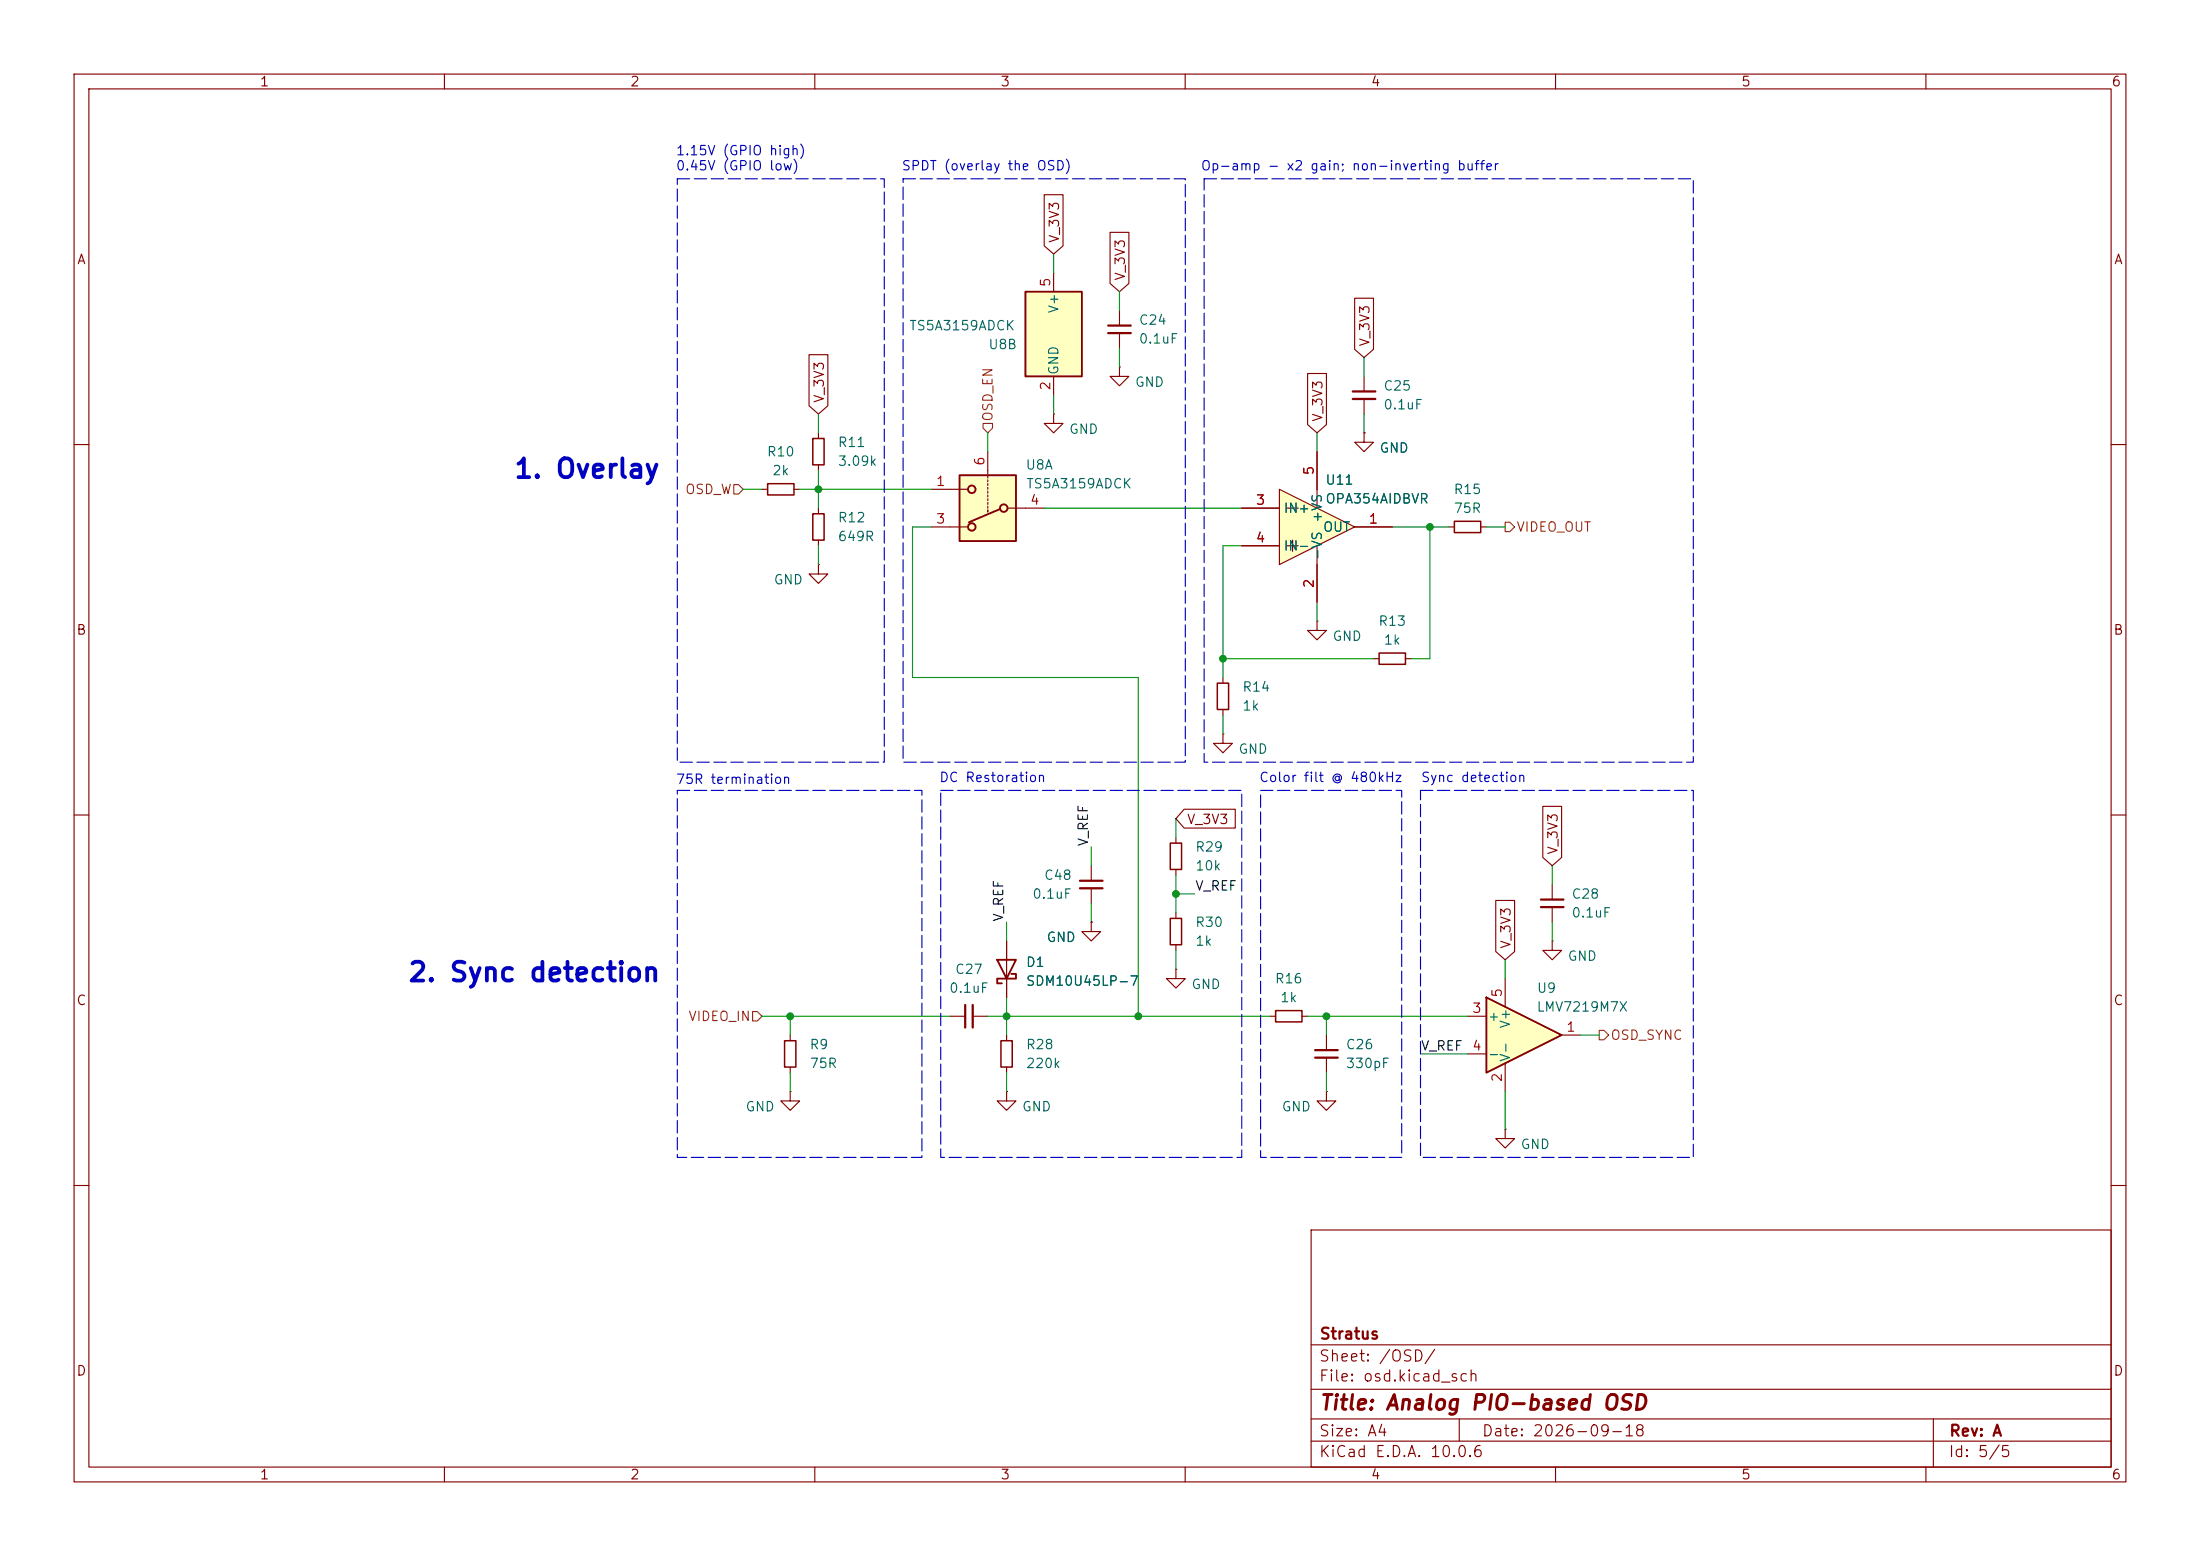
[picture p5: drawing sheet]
<svg xmlns="http://www.w3.org/2000/svg" width="297mm" height="210mm" viewBox="0 0 297 210" stroke-linecap="round" stroke-linejoin="round" font-family="sans-serif">
<g fill="none" stroke="#840000" stroke-width=".15">
<path d="M10 10h277v190h-277zM12 12h273v186h-273zM60 10v2M110 10v2M160 10v2M210 10v2M260 10v2M110.5 58.4v.8M151.1 49.5v1.3h-1.2l1.2 1.3 1.3-1.3h-1.3M151.1 49.5h.1M151.1 41.9v2M151.1 45v2"/>
<path d="M184.1 58.4v1.3h-1.2l1.2 1.3 1.3-1.3h-1.3M184.1 58.4h.1M184.1 50.8v2M184.1 53.8v2.1M10 60h2M110.5 62.7v.8M195.6 71.1h.7M199.9 71.1h.8M285 60h2M10 110h2M285 110h2M128.3 137.2h2"/>
<path d="M131.3 137.2h2M135.9 139.7v.8M171.4 137.2h.8M175.8 137.2h.7M179.1 139.7v2M135.9 147.3v1.3h-1.3l1.3 1.3 1.3-1.3h-1.3M135.9 147.3h.1M135.9 144v.8M179.1 142.7v2.1M203.2 152.4v1.3h-1.3l1.3 1.2 1.3-1.2h-1.3M203.2 152.4h.1M10 160h2"/>
<path d="M177 166h108v32h-108zM285 160h2M60 198v2M110 198v2M160 198v2M177 194.5h108M177 191.5h108M177 187.5h108M177 181.5h108M197 191.5v3M210 198v2M260 198v2"/>
<path d="M261 191.5v6.5"/>
</g>
<path d="M109.7 59.2h1.6v3.5h-1.6zM196.3 70.4h3.6v1.5h-3.6zM172.2 136.4h3.6v1.5h-3.6zM135.1 140.5h1.6v3.5h-1.6z" fill="none" stroke="#840000" stroke-width=".2"/>
<path d="M149.6 43.9h3.1M149.6 45h3.1M182.6 52.8h3.1M182.6 53.8h3.1M130.3 135.6v3.1M131.3 135.6v3.1M177.5 141.7h3.1M177.5 142.7h3.1" fill="none" stroke="#840000" stroke-width=".3"/>
<path d="M138.4 39.4h7.6v11.4h-7.6z" fill="#ffffc2"/>
<path d="M138.4 39.4h7.6v11.4h-7.6zM134.6 129.5h2.6l-1.3 2.6zM136.5 131.4h.7v.7h-2.6v.6h.7" fill="none" stroke="#840000" stroke-width=".25"/>
<path d="M142.2 36.8v2.6M142.2 55.9v1.3h-1.2l1.2 1.2 1.3-1.2h-1.3M142.2 55.9h.1M142.2 50.8v2.5M147.3 116.8v2.1M147.3 119.9v2M135.9 127v7.6M147.3 124.5v1.2h1.3l-1.3 1.3-1.3-1.3h1.3M147.3 124.5h.1" fill="none" stroke="#840000" stroke-width=".15"/>
<path d="M145.8 119.9h3M145.8 118.9h3" fill="none" stroke="#840000" stroke-width=".3"/>
<path d="M129.5 64.1h7.7v8.9h-7.7z" fill="#ffffc2"/>
<g fill="none" stroke="#840000" stroke-width=".15">
<path d="M110.5 76.2v1.3h1.3l-1.3 1.2-1.3-1.2h1.3M110.5 76.2h.1M125.7 71.1h4.9M125.7 66h4.9M133.3 61v3M133.3 64.3v.2M133.3 64.8v.2M133.3 65.3v.2M133.3 65.8v.2M133.3 66.3v.2M133.3 66.8v.3M133.3 67.3v.3"/>
<path d="M133.3 67.8v.3M133.3 68.3v.3M133.3 68.8v.3M136.1 68.6h4.9M179.1 147.3v1.3h1.2l-1.2 1.3-1.3-1.3h1.3M179.1 147.3h.1"/>
</g>
<g fill="none" stroke="#840000" stroke-width=".25">
<path d="M129.5 64.1h7.7v8.9h-7.7zM135 68.7l-4.2 1.8"/>
<circle cx="131.2" cy="71.1" r=".51"/>
<circle cx="131.2" cy="66" r=".51"/>
<circle cx="135.5" cy="68.6" r=".51"/>
</g>
<path d="M172.7 66l10.2 5.1-10.2 5.1z" fill="#ffffc2"/>
<g fill="none" stroke="#840000" stroke-width=".15">
<path d="M102.9 66h.7M107.2 66h.7M110.5 68.6v.7M110.5 72.9v.8M167.6 68.6h5.1M167.6 73.7h5.1M172.7 66l10.2 5.1-10.2 5.1zM173.7 68.6h1.6M173.7 73.7h1.6M174.5 72.9v1.5M177.8 61v7.6M177.8 73.7v7.6"/>
<path d="M182.9 71.1h5.1M165.1 91.4v.8M165.1 95.8v.7M177.8 83.8v1.3h-1.3l1.3 1.3 1.3-1.3h-1.3M177.8 83.8h.1M185.4 88.9h.8M189.7 88.9h.8M158.7 113v.8M158.7 117.3v.8M209.5 119.4v2M106.7 139.7v.8M209.5 127v1.3h-1.2l1.2 1.2 1.3-1.2h-1.3"/>
<path d="M209.5 127h.1M209.5 122.4v2.1M106.7 147.3v1.3h1.2l-1.2 1.3-1.3-1.3h1.3M106.7 147.3h.1M106.7 144v.8"/>
</g>
<path d="M103.6 65.3h3.6v1.5h-3.6zM109.7 69.3h1.6v3.6h-1.6zM164.3 92.2h1.6v3.6h-1.6zM186.2 88.1h3.5v1.6h-3.5zM158 113.8h1.5v3.5h-1.5zM105.9 140.5h1.5v3.5h-1.5z" fill="none" stroke="#840000" stroke-width=".2"/>
<path d="M208 121.4h3.1M208 122.4h3.1" fill="none" stroke="#840000" stroke-width=".3"/>
<path d="M200.7 134.6l10.1 5.1-10.1 5.1z" fill="#ffffc2"/>
<path d="M200.7 134.6l10.1 5.1-10.1 5.1z" fill="none" stroke="#840000" stroke-width=".25"/>
<g fill="none" stroke="#840000" stroke-width=".15">
<path d="M141 26.3h2.5v6.9l-1.3 1.1-1.2-1.1zM149.9 31.4h2.5v6.9l-1.3 1.1-1.2-1.1zM109.2 47.9h2.6v6.9l-1.3 1.1-1.3-1.1zM176.5 50.4h2.6v6.9l-1.3 1.1-1.3-1.1zM182.9 40.3h2.5v6.8l-1.3 1.2-1.2-1.2zM184.1 58.4h.1M167.6 68.6h5.1M167.6 73.7h5.1M177.8 61v5M177.8 76.2v5.1M182.9 71.1h5.1M165.1 99.1v1.2h-1.3l1.3 1.3 1.3-1.3h-1.3"/>
<path d="M165.1 99.1h.1M159.9 109.2h6.9v2.6h-6.9l-1.2-1.3zM208.3 108.8h2.5v6.9l-1.3 1.1-1.2-1.1zM135.9 127v2.5M135.9 132.1v2.5M147.3 124.5h.1M158.7 130.8v1.3h-1.2l1.2 1.3 1.3-1.3h-1.3M158.7 130.8h.1M158.7 123.2v.8M158.7 127.5v.8M198.1 137.2h2.6M201.9 121.5h2.6v6.9l-1.3 1.1-1.3-1.1z"/>
<path d="M203.2 132.1v3.8M210.8 139.7h2.6M198.1 142.2h2.6M203.2 143.5v3.8"/>
</g>
<path d="M158 124h1.5v3.5h-1.5z" fill="none" stroke="#840000" stroke-width=".2"/>
<path d="M132.7 57.2h1.3v.6l-.7 .6-.6-.6zM99.1 65.4h.6l.6 .6-.6 .7h-.6zM203.2 70.5h.6l.7 .6-.7 .7h-.6zM101.6 136.5h.6l.7 .7-.7 .6h-.6zM215.9 139.1h.6l.7 .6-.7 .6h-.6z" fill="none" stroke="#725600" stroke-width=".15"/>
<g fill="none" stroke="#009600" stroke-width=".15">
<path d="M142.2 34.3v2.5M151.1 39.4v2.5M110.5 55.9v2.5M133.3 58.4v2.6M142.2 53.3v2.6M151.1 47v2.5M177.8 58.4v2.6M184.1 48.3v2.5M184.1 55.9v2.5M100.3 66h2.6M107.9 66h17.8M110.5 63.5v5.1"/>
<path d="M110.5 73.7v2.5M125.7 71.1h-2.5v20.3h30.5v45.8M141 68.6h26.6M167.6 73.7h-2.5v17.7M188 71.1h7.6M193 71.1v17.8h-2.5M200.7 71.1h2.5M165.1 88.9h20.3M165.1 96.5v2.6M177.8 81.3v2.5M147.3 114.3v2.5M158.7 110.5v2.5"/>
<path d="M158.7 118.1v5.1M209.5 116.8v2.6M102.9 137.2h25.4M106.7 137.2v2.5M133.3 137.2h38.1M135.9 124.5v2.5M135.9 134.6v5.1M147.3 121.9v2.6M158.7 128.3v2.5M158.7 120.7h2.6M176.5 137.2h21.6M179.1 137.2v2.5"/>
<path d="M203.2 129.5v2.6M209.5 124.5v2.5M213.4 139.7h2.5M106.7 144.8v2.5M135.9 144.8v2.5M179.1 144.8v2.5M191.8 142.2h6.3M203.2 147.3v5.1"/>
</g>
<path d="M91.4 24.1h28v78.8h-28zM121.9 24.1h38.1v78.8h-38.1zM162.6 24.1h66v78.8h-66zM91.4 106.7h33.1v49.5h-33.1zM127 106.7h40.6v49.5h-40.6zM170.2 106.7h19v49.5h-19zM191.8 106.7h36.8v49.5h-36.8z" fill="none" stroke="#0000c2" stroke-width=".15" stroke-dasharray="1.7 .6"/>
<g fill="#009600" stroke="#009600" stroke-width=".14">
<circle cx="193" cy="71.1" r=".46"/>
<circle cx="165.1" cy="88.9" r=".46"/>
<circle cx="110.5" cy="66" r=".46"/>
<circle cx="135.9" cy="137.2" r=".46"/>
<circle cx="106.7" cy="137.2" r=".46"/>
<circle cx="153.7" cy="137.2" r=".46"/>
<circle cx="179.1" cy="137.2" r=".46"/>
<circle cx="158.7" cy="120.7" r=".46"/>
</g>
<g font-size="2.5" fill="#0000c2">
<text x="69.3" y="65.2">1. Overlay</text>
<text x="54.9" y="133.1">2. Sync detection</text>
</g>
<text font-size="2" fill="#840000" x="178" y="190.8">Title: Analog PIO-based OSD</text>
<g font-size="1.5" fill="#840000">
<text x="178" y="184.1">Sheet: /OSD/</text>
<text x="178" y="181.1">Stratus</text>
<text x="178" y="186.8">File: osd.kicad_sch</text>
<text x="178" y="197">KiCad E.D.A. 10.0.6</text>
<text x="178" y="194.2">Size: A4</text>
<text x="200" y="194.2">Date: 2026-09-18</text>
<text x="263" y="197">Id: 5/5</text>
<text x="263" y="194.2">Rev: A</text>
</g>
<g font-size="1.3" fill="#840000">
<text x="35" y="12">1</text>
<text x="85" y="12">2</text>
<text x="135" y="12">3</text>
<text x="185" y="12">4</text>
<text x="235" y="12">5</text>
<text x="285" y="12">6</text>
<text x="10.3" y="36">A</text>
<text x="143.3" y="32.9" transform="rotate(-90 143.3 32.9)">V_3V3</text>
<text x="285.3" y="36">A</text>
<text x="152.2" y="38" transform="rotate(-90 152.2 38)">V_3V3</text>
<text x="185.2" y="46.9" transform="rotate(-90 185.2 46.9)">V_3V3</text>
<text x="111.5" y="54.5" transform="rotate(-90 111.5 54.5)">V_3V3</text>
<text x="178.9" y="57" transform="rotate(-90 178.9 57)">V_3V3</text>
<text x="10.2" y="86">B</text>
<text x="285.2" y="86">B</text>
<text x="160.2" y="111.5">V_3V3</text>
<text x="210.6" y="115.4" transform="rotate(-90 210.6 115.4)">V_3V3</text>
<text x="204.3" y="128.1" transform="rotate(-90 204.3 128.1)">V_3V3</text>
<text x="10.2" y="136">C</text>
<text x="285.2" y="136">C</text>
<text x="10.2" y="186">D</text>
<text x="285.2" y="186">D</text>
<text x="35" y="200">1</text>
<text x="85" y="200">2</text>
<text x="135" y="200">3</text>
<text x="185" y="200">4</text>
<text x="235" y="200">5</text>
<text x="285" y="200">6</text>
</g>
<g font-size="1.3" fill="#0000c2">
<text x="91.2" y="21.3">1.15V (GPIO high)</text>
<text x="91.2" y="23.3">0.45V</text>
<text x="103.7" y="23.3">low)</text>
<text x="121.6" y="23.3">SPDT (overlay the OSD)</text>
<text x="162" y="23.3">Op-amp - x2 gain; non-inverting buffer</text>
<text x="91.2" y="106.1">75R termination</text>
<text x="126.7" y="105.9">DC Restoration</text>
<text x="169.9" y="105.9">Color filt @ 480kHz</text>
<text x="191.7" y="105.9">Sync detection</text>
</g>
<g font-size="1.3" fill="#a90000">
<text x="142.1" y="38.8" transform="rotate(-90 142.1 38.8)">5</text>
<text x="142.1" y="52.8" transform="rotate(-90 142.1 52.8)">2</text>
<text x="126.3" y="65.9">1</text>
<text x="133.2" y="63" transform="rotate(-90 133.2 63)">6</text>
<text x="177.7" y="64.2" transform="rotate(-90 177.7 64.2)">5</text>
<text x="126.3" y="71">3</text>
<text x="139" y="68.4">4</text>
<text x="169.4" y="68.4">3</text>
<text x="184.7" y="71">1</text>
<text x="169.4" y="73.5">4</text>
<text x="177.7" y="79.5" transform="rotate(-90 177.7 79.5)">2</text>
<text x="198.7" y="137">3</text>
<text x="203.1" y="134.7" transform="rotate(-90 203.1 134.7)">5</text>
<text x="198.7" y="142.1">4</text>
<text x="211.4" y="139.6">1</text>
<text x="203.1" y="146.1" transform="rotate(-90 203.1 146.1)">2</text>
</g>
<g font-size="1.3" fill="#006464">
<text x="122.7" y="44.9">TS5A3159ADCK</text>
<text x="133.3" y="47.4">U8B</text>
<text x="143.2" y="42.4" transform="rotate(-90 143.2 42.4)">V+</text>
<text x="153.7" y="44.1">C24</text>
<text x="153.7" y="46.7">0.1uF</text>
<text x="143.2" y="50.7" transform="rotate(-90 143.2 50.7)">GND</text>
<text x="153.1" y="52.5">GND</text>
<text x="186.7" y="53">C25</text>
<text x="144.2" y="58.9">GND</text>
<text x="186.7" y="55.6">0.1uF</text>
<text x="103.4" y="61.9">R10</text>
<text x="104.2" y="64.5">2k</text>
<text x="113" y="60.7">R11</text>
<text x="113" y="63.2">3.09k</text>
<text x="138.4" y="63.7">U8A</text>
<text x="178.8" y="65.7">U11</text>
<text x="186.2" y="61.4">GND</text>
<text x="113" y="70.8">R12</text>
<text x="138.5" y="66.2">TS5A3159ADCK</text>
<text x="173.2" y="69.5">IN+</text>
<text x="178.8" y="70.6" transform="rotate(-90 178.8 70.6)">+VS</text>
<text x="178.8" y="68.3">OPA354AIDBVR</text>
<text x="196.1" y="67">R15</text>
<text x="196.1" y="69.5">75R</text>
<text x="113" y="73.4">649R</text>
<text x="173.2" y="74.6">IN-</text>
<text x="178.5" y="72.1">OUT</text>
<text x="178.8" y="75.7" transform="rotate(-90 178.8 75.7)">-VS</text>
<text x="104.4" y="79.2">GND</text>
<text x="179.8" y="86.8">GND</text>
<text x="186" y="84.8">R13</text>
<text x="186.7" y="87.3">1k</text>
<text x="167.6" y="93.7">R14</text>
<text x="167.6" y="96.2">1k</text>
<text x="167.1" y="102.1">GND</text>
<text x="140.9" y="119.1">C48</text>
<text x="161.3" y="115.3">R29</text>
<text x="161.3" y="117.8">10k</text>
<text x="139.3" y="121.6">0.1uF</text>
<text x="161.3" y="125.4">R30</text>
<text x="212.1" y="121.6">C28</text>
<text x="212.1" y="124.2">0.1uF</text>
<text x="128.8" y="131.8">C27</text>
<text x="138.4" y="130.8">D1</text>
<text x="141.2" y="127.5">GND</text>
<text x="161.3" y="128">1k</text>
<text x="211.6" y="130">GND</text>
<text x="128.1" y="134.3">0.1uF</text>
<text x="138.4" y="133.4">SDM10U45LP-7</text>
<text x="160.8" y="133.8">GND</text>
<text x="172" y="133">R16</text>
<text x="172.7" y="135.6">1k</text>
<text x="207.3" y="136.9">LMV7219M7X</text>
<text x="207.4" y="134.3">U9</text>
<text x="109.2" y="141.9">R9</text>
<text x="138.4" y="141.9">R28</text>
<text x="181.6" y="141.9">C26</text>
<text x="200.8" y="138.1">+</text>
<text x="200.8" y="143.2">-</text>
<text x="204.2" y="143.4" transform="rotate(-90 204.2 143.4)">V-</text>
<text x="204.2" y="138.9" transform="rotate(-90 204.2 138.9)">V+</text>
<text x="109.2" y="144.5">75R</text>
<text x="138.4" y="144.5">220k</text>
<text x="181.6" y="144.5">330pF</text>
<text x="100.6" y="150.3">GND</text>
<text x="137.9" y="150.3">GND</text>
<text x="172.9" y="150.3">GND</text>
<text x="205.2" y="155.4">GND</text>
</g>
<g font-size="1.3" fill="#725600">
<text x="134.3" y="57" transform="rotate(-90 134.3 57)">OSD_EN</text>
<text x="92.4" y="67">OSD_W</text>
<text x="204.6" y="72.1">VIDEO_OUT</text>
<text x="92.8" y="138.1">VIDEO_IN</text>
<text x="217.3" y="140.7">OSD_SYNC</text>
</g>
<g font-size="1.3" fill="#0f0f0f">
<text x="147.2" y="114.3" transform="rotate(-90 147.2 114.3)">V_REF</text>
<text x="135.8" y="124.5" transform="rotate(-90 135.8 124.5)">V_REF</text>
<text x="161.3" y="120.5">V_REF</text>
<text x="191.7" y="142.1">V_REF</text>
</g>
</svg>
